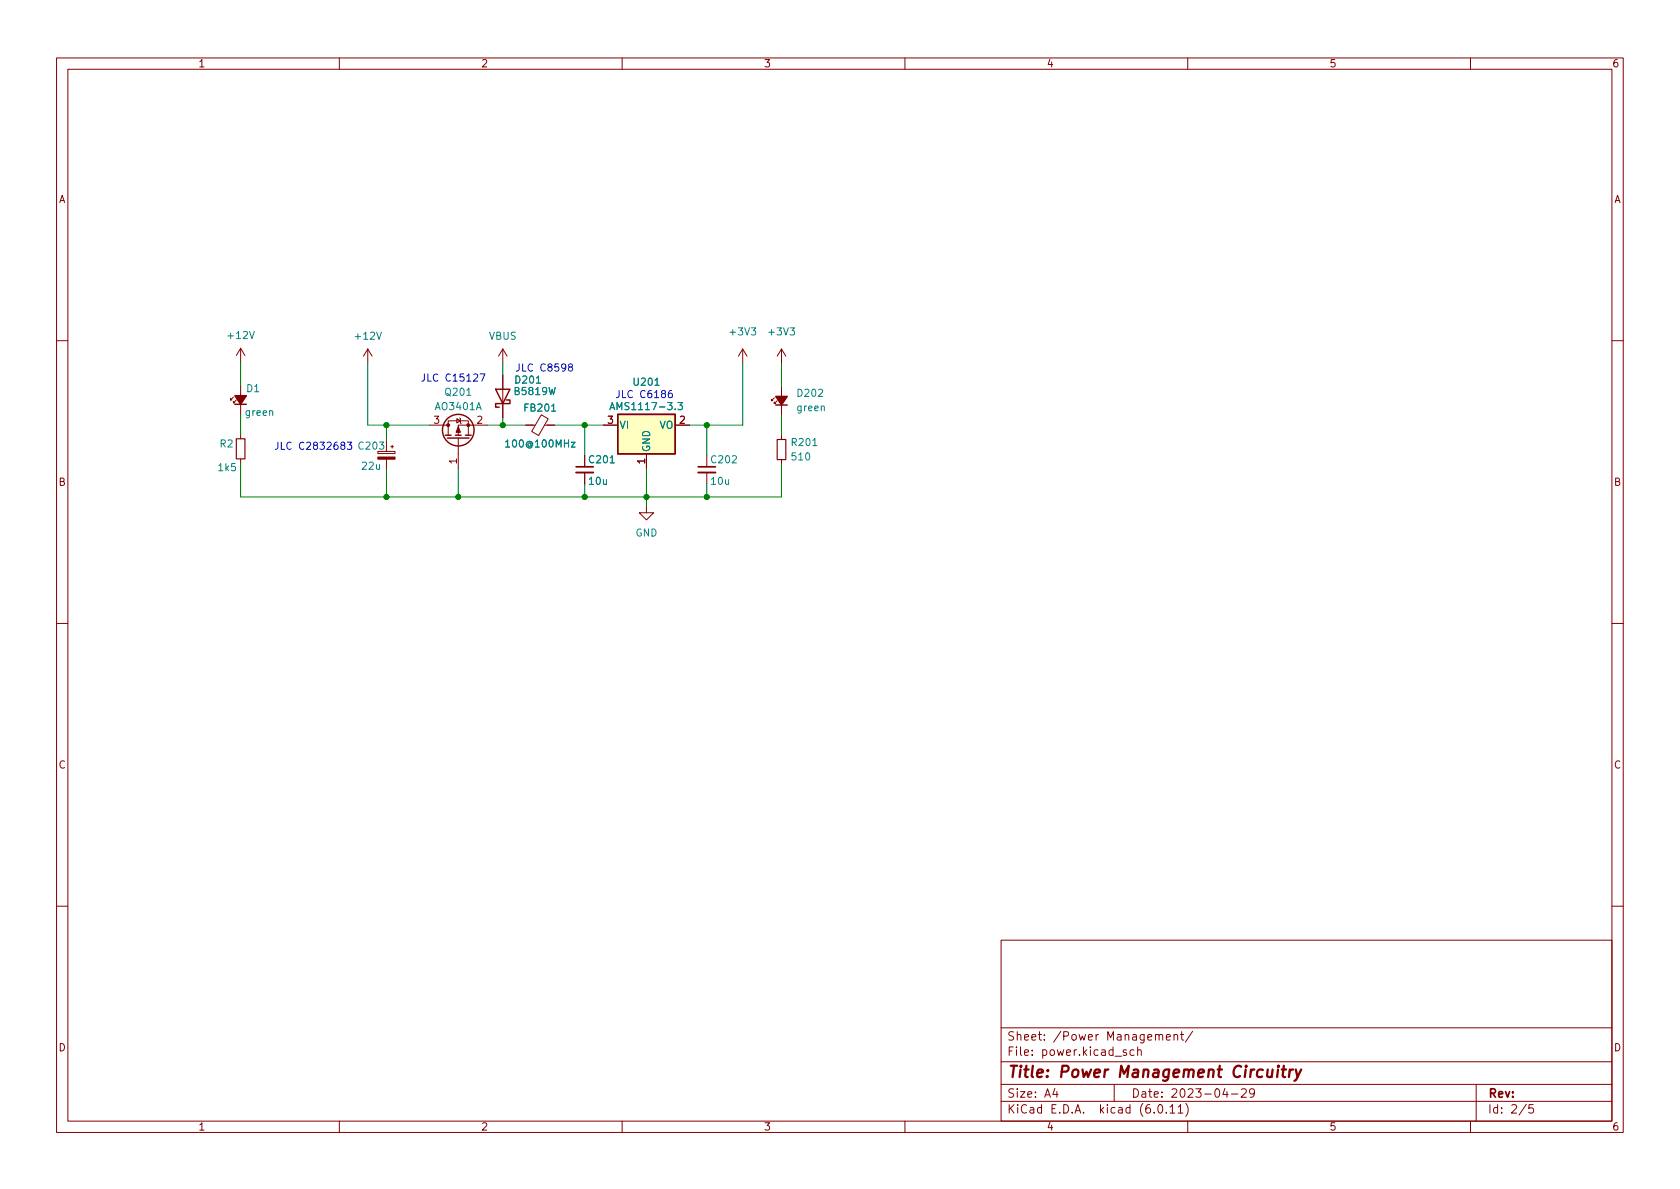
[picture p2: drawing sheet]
<svg xmlns="http://www.w3.org/2000/svg" width="297mm" height="210mm" viewBox="0 0 297 210" stroke-linecap="round" stroke-linejoin="round" font-family="sans-serif">
<g fill="none" stroke="#840000" stroke-width=".18">
<path d="M10 10.2h277v190.1h-277zM12 12.2h273v186.1h-273zM60 10.2v2M110 10.2v2M160 10.2v2M210 10.2v2M260 10.2v2M10 60.2h2M41.3 70.2l-.5 .5v-.2v.2h.2M41.8 70.7l-.5 .5v-.2v.2h.2M42.5 61.6l-.7 1.3M42.5 61.6v2.5"/>
<path d="M42.5 68.2v5.1M42.5 76.8v.8M42.5 61.6l.8 1.3M65 61.7l-.7 1.3M65 61.7v2.6M65 61.7l.8 1.3M66.8 79.8h3v.4h-3zM68.3 78v1.8M69.1 79h.5M69.3 78.7v.5M75.9 75.2h3.3M79.2 77v-2.6h3.6v2.6"/>
<path d="M80.8 74l.6 .4-.6 .4zM81 77.5v5.3M81.3 73.9l.1 .1v.8l.1 .1M86.1 75.2h-5.1v1.8M88.9 61.7l-.8 1.3M88.9 61.7v2.6M88.9 66.3v7.6M88.9 61.7l.8 1.3M93 75.2h1.6M95.7 73.3l1.2 .8-1.7 2.9-1.2-.7zM96.3 75.2h1.7M106.7 75.2h2.5"/>
<path d="M119.4 75.2h2.5M131.3 61.7l-.7 1.3M131.3 61.7v2.6M131.3 61.7l.8 1.3M136.9 70.4l-.5 .5v-.3v.3h.3M137.4 70.9l-.5 .5v-.3v.3h.3M138.2 61.7l-.8 1.3M138.2 61.7v2.6M138.2 68.3v5.1M138.2 77v.7M138.2 61.7l.7 1.3M285 60.2h2"/>
<path d="M42.5 81.1v.8M68.3 81.2v1.9M103.4 83.6v2M114.3 89.4v1.3h1.3l-1.3 1.2-1.3-1.2h1.3M114.3 80.3v2.5M125 83.6v2M138.2 81.3v.7M10 110.2h2M285 110.2h2M10 160.2h2M177 166.3h108v32h-108zM285 160.2h2"/>
<path d="M60 198.3v2M110 198.3v2M160 198.3v2M177 194.8h108M177 191.8h108M177 187.8h108M177 181.8h108M182.5 186.5v.1M182.5 185.7v.1M184.6 183.8v.1M184.6 183v.1M193.8 182.9v1"/>
<path d="M194.2 182.9l-.3 .1-.1 .2M197 191.8v3M201.1 185.8l.3-.2 .3 .1 .1 .9M201.1 185.1v1.5M208.7 182.9h.6M208.9 182.4v1.3l.4 .2M209.6 195.1a1.72 1.72 0 0 1 0 2.3M210 198.3v2M210.9 182.4l-1.3 1.9M217.7 193.5h1.2M219.5 192.7l.6-.2 .2 .2 .1 .3-1 1h1M221.8 193.2l-.3 .3-.4-.1-.2-.2 .2-.6 .4-.1 .2 .2a.99 .99 0 0 1-.3 1.3h-.3"/>
<path d="M260 198.3v2M261 191.8v6.5M271.1 195.3h-.7l-.1 .7 .2-.1 .5 .1 .2 .2-.1 .5-.2 .1-.6-.1"/>
</g>
<g fill="none" stroke="#008484" stroke-width=".18">
<path d="M44.1 58.6l.4 1.3 .5-1.3M66.6 58.7l.4 1.3 .4-1.3M132.8 58h.8l-.4 .5 .4 .1v.5l-.2 .1-.6-.1M139.7 58h.8l-.4 .5 .3 .1v.5l-.2 .1-.5-.1M47.7 72.7l.2-.1 .3 .1v.8M82.5 69.9h.8M84.2 72.5l.5-1.3 .4 1.3M94.8 67.8h.8M97.1 68.5l.3 1.3 .2-.9 .3 .9 .3-1.3M97.5 72.7h.8M101 78.2h.7l-.7 .9h.7M115.8 68.1h.7"/>
<path d="M119.4 72.3v.2M119.9 71.2h.7l-.4 .5 .4 .1v.5l-.2 .2-.5-.2M143.7 78.8h.7M145.2 71.9l.2-.1 .3 .1 .1 .7M107.9 81.8h.7"/>
</g>
<g fill="none" stroke="#840000" stroke-width=".25">
<path d="M41.5 71.5h2.1M78.7 77h1.1M79.1 77.5h3.8M80.5 77h1M82.3 77h1M87.6 68.8h2.6l-1.3 2.6zM89.5 70.7h.7v.7h-2.6v.6h.7M109.2 73.3h10.2v7h-10.2zM137.2 71.6h2"/>
<circle cx="81" cy="76.1" r="2.79"/>
</g>
<g fill="#840000" stroke="#840000" stroke-width=".18">
<path d="M81 75.4l.4 1h-.8z"/>
<path d="M66.8 80.8h3v.4h-3z"/>
<circle cx="82.8" cy="75.2" r=".25"/>
<circle cx="79.2" cy="75.2" r=".25"/>
</g>
<g fill="#840000" stroke="#840000" stroke-width=".25">
<path d="M41.5 70h2.1l-1.1 1.5z"/>
<path d="M137.2 70.1h2l-1 1.5z"/>
</g>
<path d="M41.8 77.6h1.5v3.5h-1.5zM137.4 77.7h1.5v3.6h-1.5z" fill="none" stroke="#840000" stroke-width=".2"/>
<path d="M109.2 73.3h10.2v7h-10.2z" fill="#ffffc2" stroke="#ffffc2" stroke-width=".18"/>
<path d="M101.9 83.6h3M123.4 83.6h3.1" fill="none" stroke="#840000" stroke-width=".33"/>
<path d="M101.9 82.5h3M123.4 82.5h3.1" fill="none" stroke="#840000" stroke-width=".3"/>
<path d="M61.4 78.2h.8l-.4 .5 .3 .1v.5l-.2 .2-.5-.2M84.9 66.1h.8l-.5 1.3M100.8 64.9l-.3-.2 .1-.2 .2-.1h.3l.1 .2v.2l-.6 .2-.1 .1v.3l.3 .2h.2l.2-.2v-.4l-.2-.1M118.8 69.1h-.4a.86 .86 0 0 0 0 1.2l.4-.1 .1-.4-.3-.3h-.2l-.2 .3" fill="none" stroke="#0000c2" stroke-width=".18"/>
<g fill="none" stroke="#008400" stroke-width=".18">
<path d="M42.5 64.1v4.1M42.5 73.3v3.5M65 64.3v10.9h10.9M68.3 75.2v2.8M86.1 75.2h6.9M88.9 64.3v2M88.9 73.9v1.3M98 75.2h8.7M103.4 75.2v5.3M125 75.2v5.3M131.3 64.3v10.9h-9.4M138.2 64.3v4"/>
<path d="M138.2 73.4v3.6M42.5 81.9v6h95.7v-5.9M68.3 83.1v4.8M81 82.8v5.1M103.4 85.6v2.3M114.3 82.8v6.6M125 85.6v2.3"/>
</g>
<g fill="#008400" stroke="#008400" stroke-width=".18">
<circle cx="68.3" cy="87.9" r=".46"/>
<circle cx="68.3" cy="75.2" r=".46"/>
<circle cx="88.9" cy="75.2" r=".46"/>
<circle cx="103.4" cy="75.2" r=".46"/>
<circle cx="81" cy="87.9" r=".46"/>
<circle cx="125" cy="87.9" r=".46"/>
<circle cx="125" cy="75.2" r=".46"/>
<circle cx="103.4" cy="87.9" r=".46"/>
<circle cx="114.3" cy="87.9" r=".46"/>
</g>
<g font-size="2.8" fill="#840000">
<text x="178" y="191.2">Title:</text>
<text x="187.3" y="191.2">Power</text>
<text x="198" y="191.2">Management</text>
<text x="218.5" y="191.2">Circuitry</text>
</g>
<g font-size="2.1" fill="#840000">
<text x="178" y="184.5">Sheet:</text>
<text x="186.2" y="184.5">/Power</text>
<text x="195.7" y="184.5">Management/</text>
<text x="178" y="187.2">File:</text>
<text x="184.4" y="187.2">power.kicad_sch</text>
<text x="178" y="197.4">KiCad</text>
<text x="178" y="194.6">Size:</text>
<text x="184.7" y="194.6">A4</text>
<text x="185.7" y="197.4">E.D.A.</text>
<text x="194.6" y="197.4">kicad</text>
<text x="200" y="194.6">Date:</text>
<text x="201.8" y="197.4">(6.0.11)</text>
<text x="207" y="194.6">2023-04-29</text>
<text x="263" y="194.6">Rev:</text>
<text x="263" y="197.4">Id:</text>
<text x="267.1" y="197.4">2/5</text>
</g>
<g font-size="1.8" fill="#840000">
<text x="35" y="12.3">1</text>
<text x="85" y="12.3">2</text>
<text x="135" y="12.3">3</text>
<text x="185" y="12.3">4</text>
<text x="235" y="12.3">5</text>
<text x="285" y="12.3">6</text>
<text x="10.4" y="36.3">A</text>
<text x="285.4" y="36.3">A</text>
<text x="76.5" y="74.9">3</text>
<text x="84.2" y="74.9">2</text>
<text x="107.3" y="74.9">3</text>
<text x="120" y="74.9">2</text>
<text x="80.8" y="82.2" transform="rotate(-90 80.8 82.2)">1</text>
<text x="103.9" y="82.3">C201</text>
<text x="114" y="82.2" transform="rotate(-90 114 82.2)">1</text>
<text x="10.3" y="86.3">B</text>
<text x="285.3" y="86.3">B</text>
<text x="10.3" y="136.3">C</text>
<text x="285.3" y="136.3">C</text>
<text x="10.3" y="186.3">D</text>
<text x="285.3" y="186.3">D</text>
<text x="35" y="200.3">1</text>
<text x="85" y="200.3">2</text>
<text x="135" y="200.3">3</text>
<text x="185" y="200.3">4</text>
<text x="235" y="200.3">5</text>
<text x="285" y="200.3">6</text>
</g>
<g font-size="1.8" fill="#008484">
<text x="128.7" y="59.7">+3V3</text>
<text x="135.6" y="59.7">+3V3</text>
<text x="39.9" y="60.3">+12V</text>
<text x="62.4" y="60.5">+12V</text>
<text x="86.4" y="60.5">VBUS</text>
<text x="43.4" y="69.7">D1</text>
<text x="78.5" y="70.4">Q201</text>
<text x="90.7" y="70.2">B5819W</text>
<text x="90.8" y="68.2">D201</text>
<text x="111.7" y="68.6">U201</text>
<text x="140.7" y="70.5">D202</text>
<text x="43.2" y="73.9">green</text>
<text x="76.8" y="72.9">AO3401A</text>
<text x="92.4" y="73.2">FB201</text>
<text x="107.6" y="72.9">AMS1117-3.3</text>
<text x="109.5" y="76.2">VI</text>
<text x="116.6" y="76.2">VO</text>
<text x="140.7" y="73.1">green</text>
<text x="38.4" y="83.7">1k5</text>
<text x="38.7" y="79.5">R2</text>
<text x="63.1" y="79.9">C203</text>
<text x="63.8" y="83.4">22u</text>
<text x="89.1" y="79.5">100@100MHz</text>
<text x="115.3" y="80" transform="rotate(-90 115.3 80)">GND</text>
<text x="125.5" y="82.3">C202</text>
<text x="139.7" y="79.2">R201</text>
<text x="139.7" y="81.8">510</text>
<text x="103.9" y="86.1">10u</text>
<text x="125.5" y="86.1">10u</text>
<text x="112.3" y="95.3">GND</text>
</g>
<g font-size="1.8" fill="#0000c2">
<text x="91.1" y="65.7">JLC</text>
<text x="95.4" y="65.7">C8598</text>
<text x="74.3" y="67.5">JLC</text>
<text x="78.7" y="67.5">C15127</text>
<text x="108.7" y="70.4">JLC</text>
<text x="113.1" y="70.4">C6186</text>
<text x="48.4" y="79.5">JLC</text>
<text x="52.8" y="79.5">C2832683</text>
</g>
</svg>
